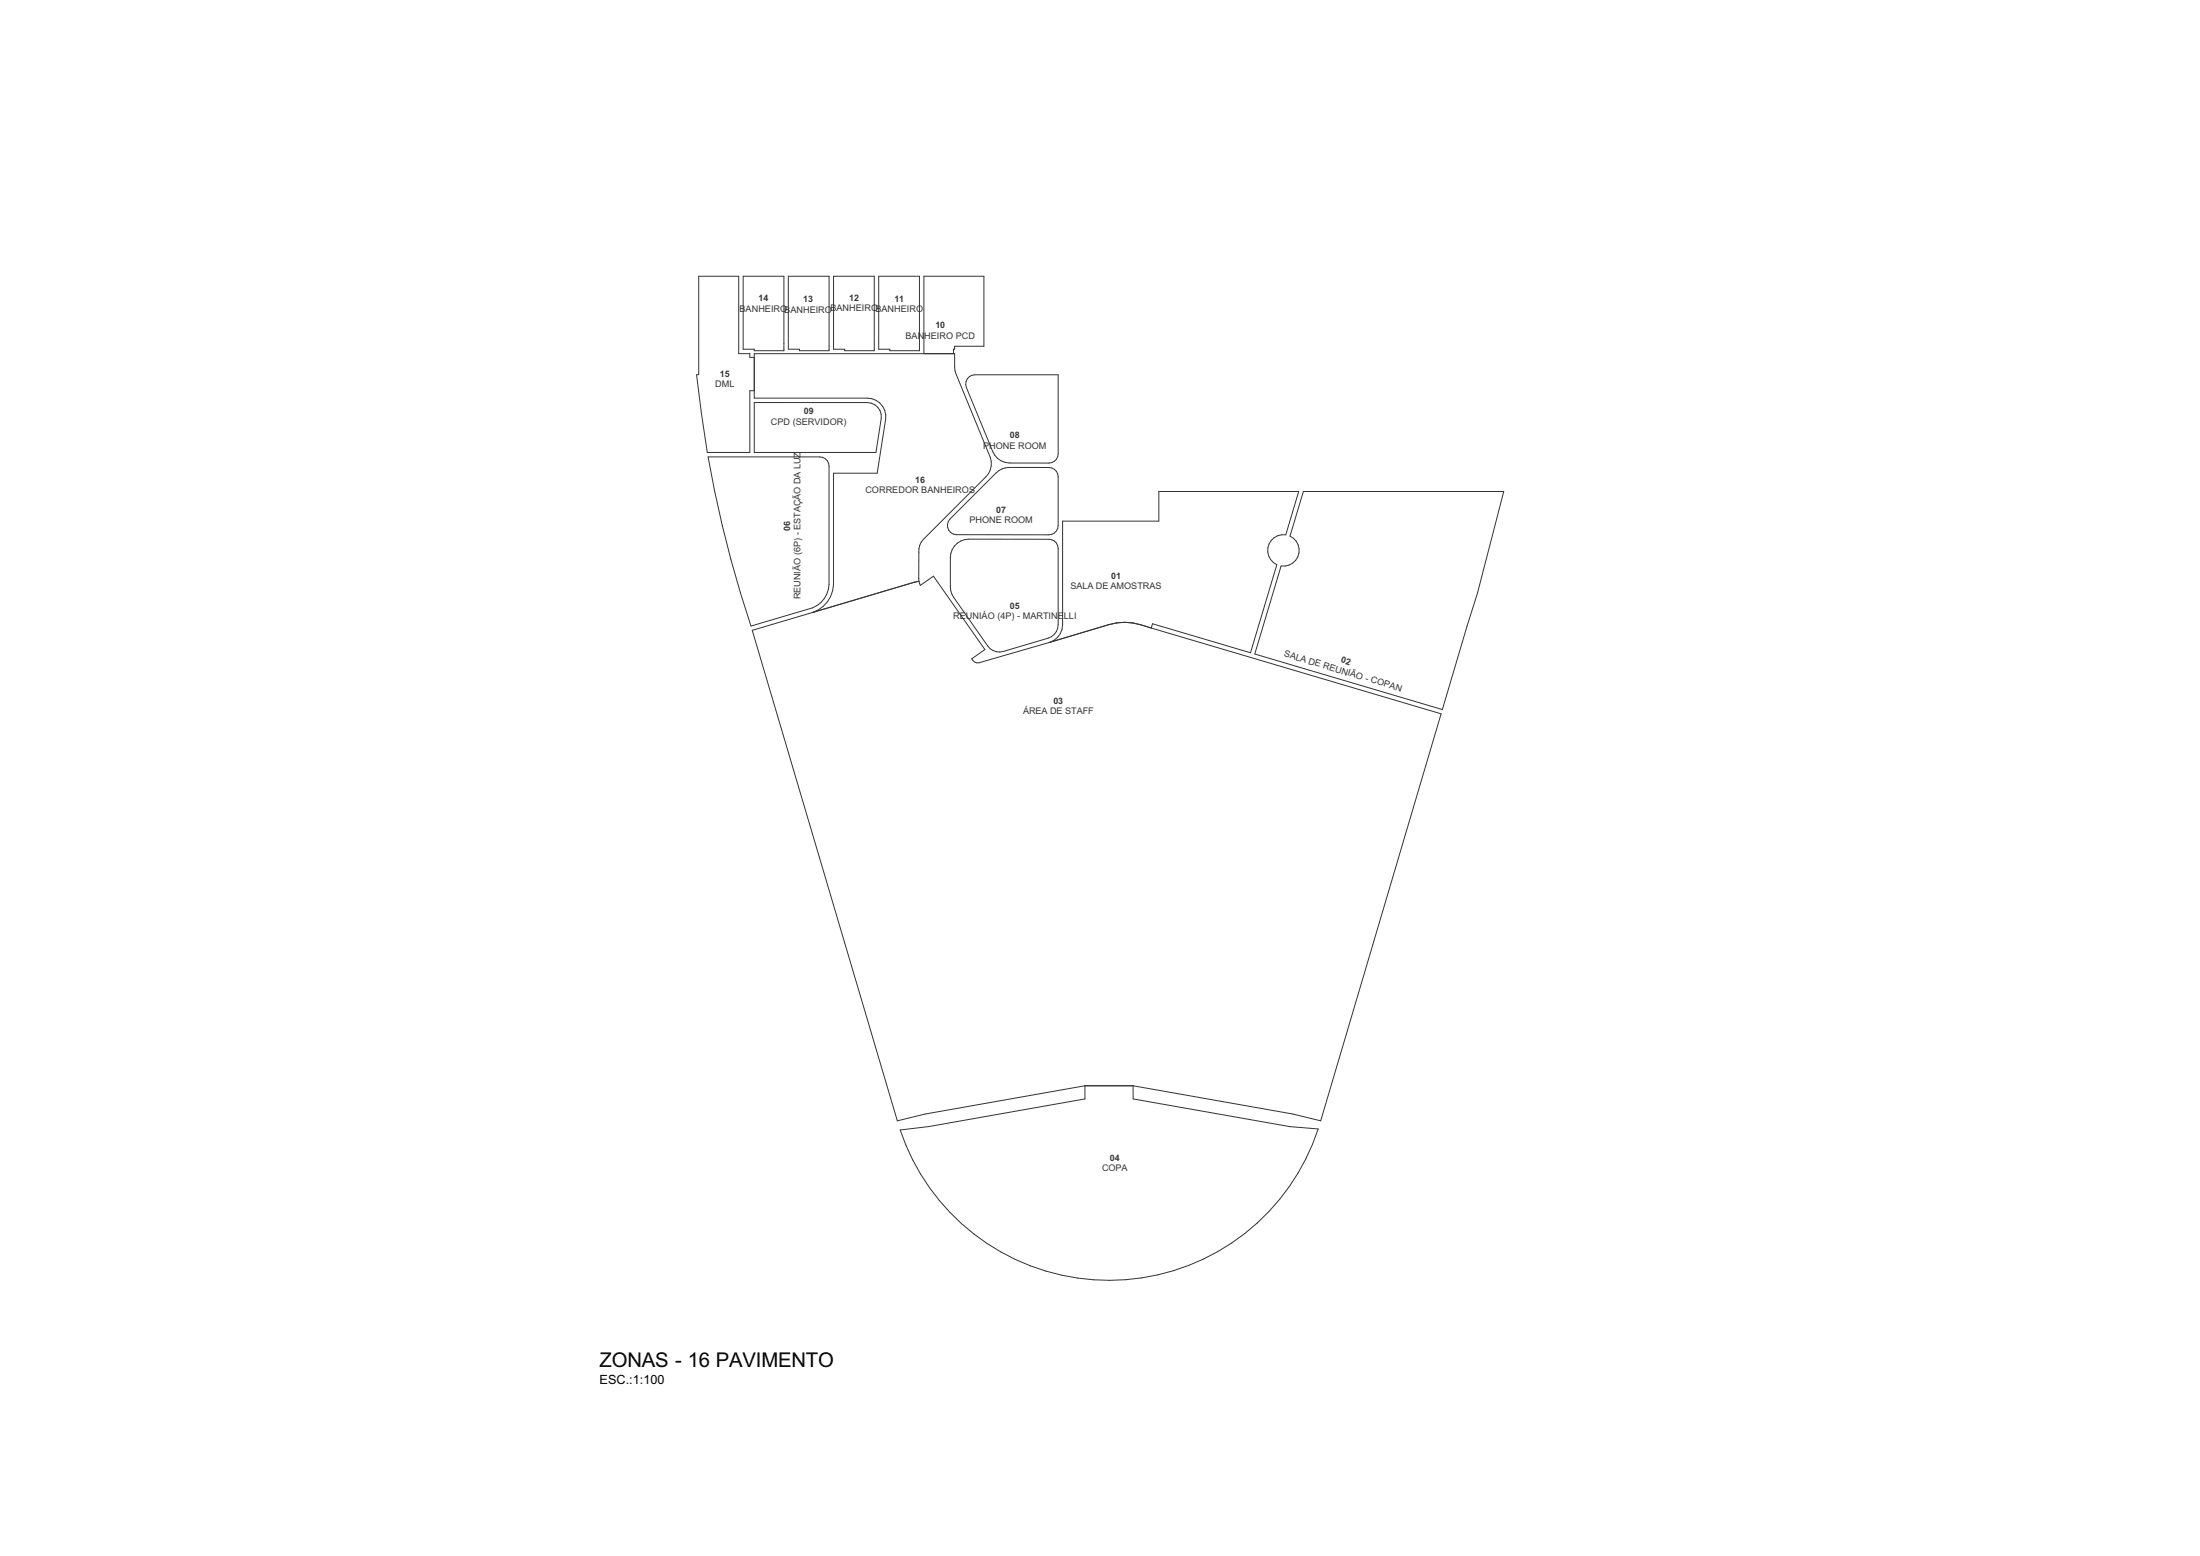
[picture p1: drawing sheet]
<svg xmlns="http://www.w3.org/2000/svg" width="594mm" height="420mm" viewBox="0 0 594 420" stroke-linecap="round" stroke-linejoin="round" font-family="sans-serif">
<!-- layer: 1 |ARQ| Zonas - Ambientes.3D -->
<g fill="none" stroke="#333" stroke-width=".27">
<path d="M200.7 74.6h11v20.1h-8v-.4h-3zM212.9 74.6h11v20.1h-8v-.4h-3zM225.1 74.6h11v20.1h-8v-.4h-3zM237.3 74.6h11v20.1h-8v-.4h-3zM203.7 95.5h54.1v3.6l.4 2 9.2 22.4a5 5 0 0 1-1.2 5.2l-16.9 16.9a4.4 4.4 0 0 0-1.2 3.5v7.8l-28.6 8.4a8.2 8.2 0 0 0 5.5-7.5v-30.1h11.8l2.3-14.5a5 5 0 0 0-4.9-5.7h-30.5zM203.7 96.5h-1.2v-1h-3v-20.9h-10.8v26.5l-.6 .1 2.9 20.9h11.5v-16.6h1.2M249.5 95.5v-20.9h16.2v18.9h-7.9v.8h-.3v1.2M203.7 108.7h30.5a3.8 3.8 0 0 1 3.7 4.2l-1.4 9.2h-32.8zM261.7 101.7l1.5-.5h22.5v21.3a2.5 2.5 0 0 1-2.5 2.5h-10.7a5 5 0 0 1-4.5-3.1l-7.1-17.3a2.5 2.5 0 0 1 .8-2.9zM191.2 123.3h30.1a2.5 2.5 0 0 1 2.5 2.5v32a7.1 7.1 0 0 1-4.4 6.3l-16.6 4.9a319.5 319.5 0 0 1-11.6-45.7zM351.9 132.7h54.1l-7.1 27.4-9.5 31.4-50.6-15 7.1-23.7a4.2 4.2 0 0 0 4.7-3 4.2 4.2 0 0 0-2.3-5.1zM248.1 156.9l.4 1.1 3.5-2.5 13.9 19.8-3.5 2.5a1.79 1.79 0 0 0 1.9 1.1l35.1-10.3 2.1-.5 2.2-.1 2.1 .1"/>
<path d="M256.5 140.1l12.5-12.5a5 5 0 0 1 3.5-1.4h10.7a2.5 2.5 0 0 1 2.5 2.5v13.2a2.5 2.5 0 0 1-2.5 2.5l-24.9-.1a2.5 2.5 0 0 1-2.3-1.5 2.5 2.5 0 0 1 .5-2.7zM257.7 147.4a5 5 0 0 1 3.9-1.9l21.6 .1a2.5 2.5 0 0 1 2.5 2.4v20.6a3.8 3.8 0 0 1-2.7 3.7l-12.1 3.5a3.8 3.8 0 0 1-4.2-1.4l-9.7-14-.4-2v-7.9l.5-2.1zM219.8 165.2l-16.7 4.9 39.2 132.4 7.5-1.8 43.1-7.6M305.8 168.1l5 1.4M305.8 168.1l-2.2-.1-2.1 .1-2.1 .5M310.8 169.5l.4-1.1 26.4 7.8 7.1-23.8a4.3 4.3 0 0 1-2.2-5.1 4.3 4.3 0 0 1 4.7-2.9l3.5-11.7h-37.8v8h-26v27.9a5 5 0 0 1-3.4 4.7M310.8 169.5l78.3 23.2-32.5 109.8-7.5-1.8-43.2-7.6M292.9 293.1h13M292.9 293.1v3.5l-42.2 7.5-7.7 .9a59.5 59.5 0 0 0 56.6 40.6 59.5 59.5 0 0 0 56.3-40.9l-7.6-.6-42.3-7.5-.1-3.5"/>
</g>
<text font-size="5.5" x="161.9" y="369.1">ZONAS - 16 PAVIMENTO</text>
<text font-size="3.4" x="161.9" y="373.7">ESC.:1:100</text>
<g font-size="2.5" fill="#333">
<text x="199.7" y="84.1">BANHEIROBANHEIROBANHEIROBANHEIRO</text>
<text x="244.5" y="91.4">BANHEIRO PCD</text>
<text x="193.1" y="104.5">DML</text>
<text x="208.2" y="114.6">CPD (SERVIDOR)</text>
<text x="265.4" y="121.1">PHONE ROOM</text>
<text x="233.7" y="133.2">CORREDOR BANHEIROS</text>
<text x="261.7" y="141.3">PHONE ROOM</text>
<text x="216.2" y="161.8" transform="rotate(-90 216.2 161.8)">REUNIÃO (6P) - ESTAÇÃO DA LUZ</text>
<text x="289" y="159">SALA DE AMOSTRAS</text>
<text x="257.4" y="167.1">REUNIÁO (4P) - MARTINELLI</text>
<text x="346.6" y="177.1" transform="rotate(17 346.6 177.1)">SALA DE REUNIÃO - COPAN</text>
<text x="276.2" y="192.8">ÁREA DE STAFF</text>
<text x="297.6" y="316.2">COPA</text>
</g>
<g font-size="2.4" fill="#333">
<text x="204.8" y="81.3">14</text>
<text x="216.9" y="81.6">13</text>
<text x="229.3" y="81.2">12</text>
<text x="241.5" y="81.5">11</text>
<text x="252.5" y="88.6">10</text>
<text x="194.4" y="101.7">15</text>
<text x="217" y="111.8">09</text>
<text x="272.7" y="118.3">08</text>
<text x="247.1" y="130.4">16</text>
<text x="213.4" y="143.3" transform="rotate(-90 213.4 143.3)">06</text>
<text x="269" y="138.5">07</text>
<text x="300" y="156.2">01</text>
<text x="272.7" y="164.3">05</text>
<text x="361.9" y="178.8" transform="rotate(17 361.9 178.8)">02</text>
<text x="284.4" y="190">03</text>
<text x="299.7" y="313.4">04</text>
</g>
</svg>
